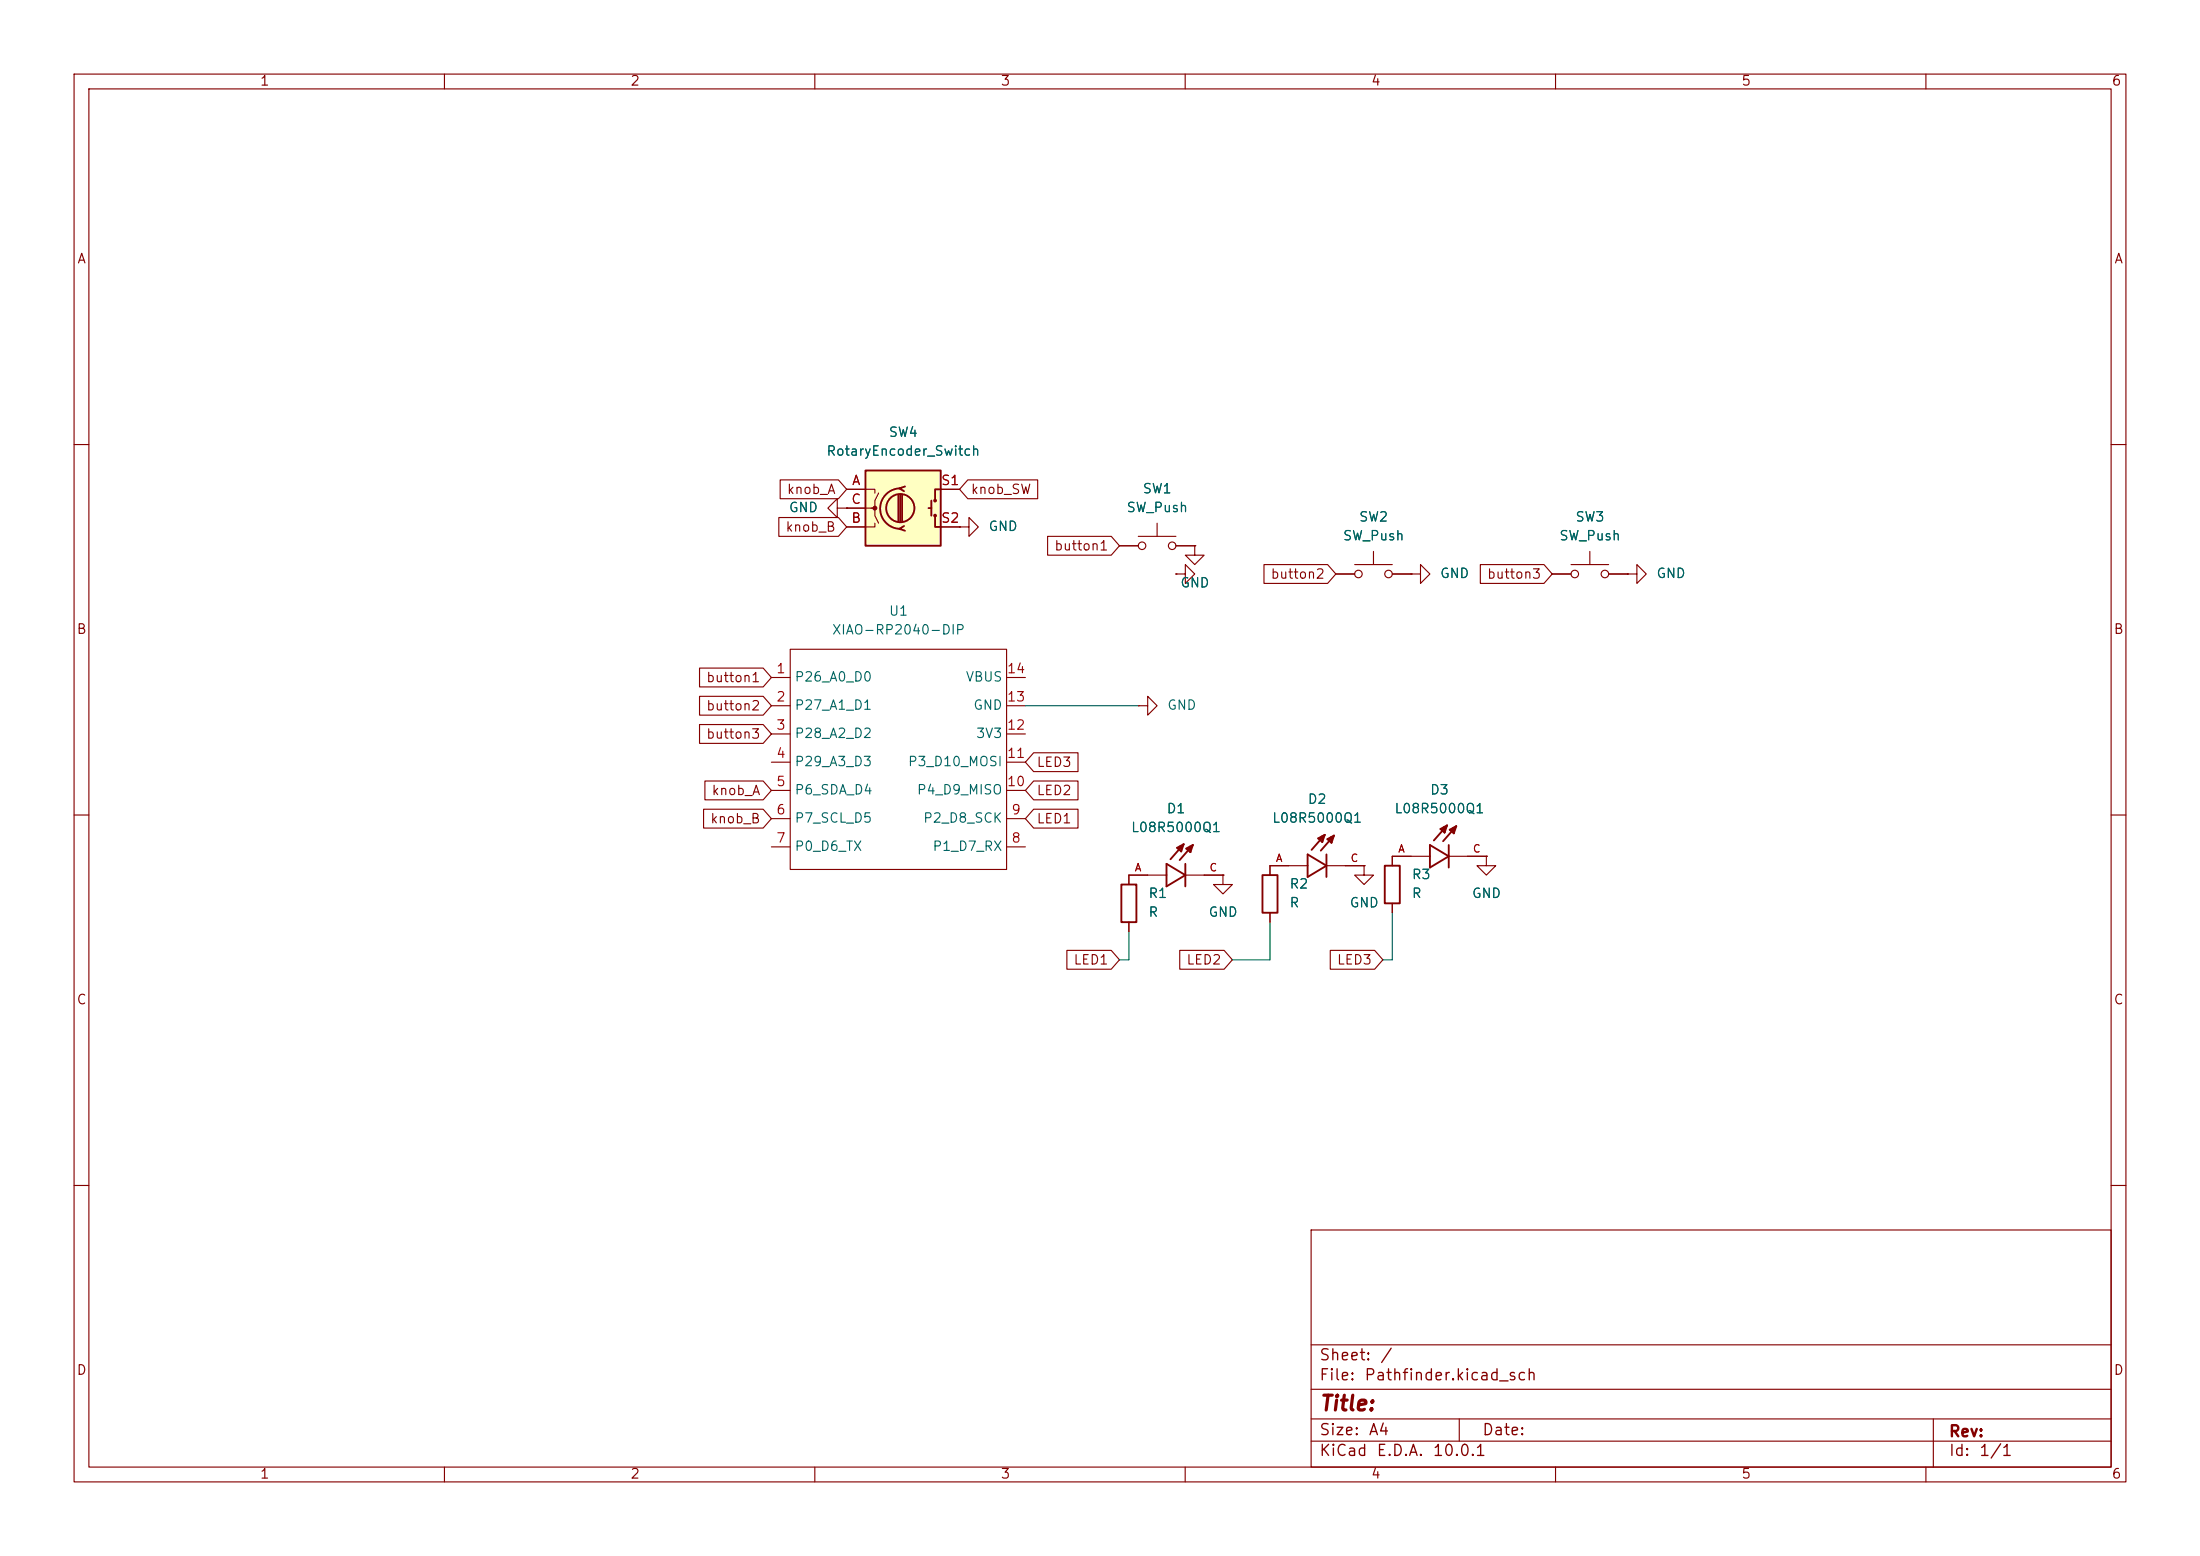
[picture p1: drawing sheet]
<svg xmlns="http://www.w3.org/2000/svg" width="297mm" height="210mm" viewBox="0 0 297 210" stroke-linecap="round" stroke-linejoin="round" font-family="sans-serif">
<g fill="none" stroke="#840000" stroke-width=".15">
<path d="M10 10h277v190h-277zM12 12h273v186h-273zM60 10v2M110 10v2M160 10v2M210 10v2M260 10v2M10 60h2M158.7 77.5h1.3v-1.3l1.3 1.3-1.3 1.2v-1.2M158.7 77.5h.1M161.3 73.7v1.2h1.3l-1.3 1.3-1.3-1.3h1.3M161.3 73.7h.1"/>
<path d="M219.7 77.5h1.3v-1.3l1.2 1.3-1.2 1.2v-1.2M219.7 77.5h.1M285 60h2M153.7 95.3h1.2v-1.3l1.3 1.3-1.3 1.2v-1.2M153.7 95.3h.1M10 110h2M157.5 118.1h-5.1v1.3M160 118.1h5.1M165.1 118.1v1.3h1.3l-1.3 1.3-1.3-1.3h1.3M165.1 118.1h.1M285 110h2M152.4 124.5v1.2"/>
<path d="M10 160h2M177 166h108v32h-108zM285 160h2M60 198v2M110 198v2M160 198v2M177 194.5h108M177 191.5h108M177 187.5h108M177 181.5h108M197 191.5v3M210 198v2"/>
<path d="M260 198v2M261 191.5v6.5"/>
</g>
<g fill="none" stroke="#840000" stroke-width=".25">
<path d="M151.4 119.4h2v5.1h-2zM157.5 116.6l2.5 1.5-2.5 1.5zM159.3 114.4l-.2 .1M159.4 114.2h.1v.7M159.8 113.9l-.9 .5 .6 .5M159.8 113.9l-1.8 2.1M159.8 113.9l-.3 1M160 116.6v3M160.6 114.5l-.3 .1M160.6 114.3h.1v.7M161 114l-.9 .5 .6 .5M161 114l-1.7 2.1"/>
<path d="M161 114l-.3 1"/>
</g>
<path d="M116.8 63.5h10.2v10.2h-10.2z" fill="#ffffc2"/>
<g fill="none" stroke="#840000" stroke-width=".25">
<path d="M116.8 63.5h10.2v10.2h-10.2zM121.3 66.8v3.6M121.5 65.9a2.73 2.73 0 0 0-2.7 2.7 2.73 2.73 0 0 0 2.7 2.8M121.5 66.8v3.6M121.8 66.8v3.6M122 71l-.6 .4 .8 .2M122.2 65.7l-.8 .2 .6 .4M125.3 68.6h.4M125.7 67.6v2M126.2 69.6v1.5h.8M127 66h-.8v1.6M170.4 118.1h2.1v5.1h-2.1z"/>
<path d="M176.5 115.3l2.6 1.5-2.6 1.6zM178.4 113.1l-.3 .1M178.4 112.9h.1v.7M178.8 112.7l-.8 .5 .5 .4M178.8 112.7l-1.7 2M178.8 112.7l-.3 .9M179.1 115.3v3.1M179.6 113.2l-.2 .1M179.7 113h.1v.7M180.1 112.8l-.9 .5 .6 .4M180.1 112.8l-1.8 2M180.1 112.8l-.3 .9"/>
<path d="M186.9 116.8h2.1v5.1h-2.1zM193 114l2.6 1.6-2.6 1.5zM194.9 111.8l-.3 .2M194.9 111.6h.1v.8M195.4 111.4l-.9 .5 .5 .5M195.4 111.4l-1.8 2M195.4 111.4l-.4 1M195.6 114v3.1M196.1 111.9l-.2 .2M196.2 111.7h.1v.8M196.6 111.5l-.9 .5 .6 .5M196.6 111.5l-1.8 2"/>
<path d="M196.6 111.5l-.3 1"/>
<circle cx="121.5" cy="68.6" r="1.9"/>
<circle cx="126.2" cy="69.6" r=".13"/>
<circle cx="126.2" cy="67.6" r=".13"/>
</g>
<g fill="none" stroke="#840000" stroke-width=".15">
<path d="M105.1 69.8h8.1l1.1 1.3-1.1 1.3h-8.1zM105.3 64.8h7.9l1.1 1.2-1.1 1.3h-7.9zM113 68.6v-1.3l-1.2 1.3 1.2 1.3v-1.3h1.3M114.3 66h3.8v.5M114.3 68.6h3.8v1l.5 1M114.3 68.6h.1M118.1 70.6v.5h-3.8M118.6 66.5l-.5 1.1v1h-.5M127 66h2.5M127 71.1h2.5M129.5 71.1h1.3v-1.2l1.3 1.2-1.3 1.3v-1.3M129.5 71.1h.1"/>
<path d="M130.7 64.8h9.4v2.5h-9.4l-1.2-1.3zM141.4 72.4h8.6l1.1 1.3-1.1 1.2h-8.6zM151.1 73.7h2.6M153.7 72.4h5M156.2 70.6v1.8M158.7 77.5h.1M158.7 73.7h2.6M161.3 73.7h.1M170.6 76.2h8.6l1.1 1.3-1.1 1.2h-8.6zM180.3 77.5h2.6M182.9 76.2h5.1M185.4 74.4v1.8"/>
<path d="M188 77.5h2.5M190.5 77.5h1.3v-1.3l1.2 1.3-1.2 1.2v-1.2M190.5 77.5h.1M199.8 76.2h8.6l1.1 1.3-1.1 1.2h-8.6zM209.5 77.5h2.6M212.1 76.2h5.1M214.6 74.4v1.8M217.2 77.5h2.5M219.7 77.5h.1M94.4 90.2h8.6l1.1 1.2-1.1 1.3h-8.6zM94.4 94h8.6l1.1 1.3-1.1 1.2h-8.6zM94.4 97.8h8.6l1.1 1.3-1.1 1.2h-8.6z"/>
<path d="M104.1 91.4h2.6M104.1 95.3h2.6M104.1 99.1h2.6M106.7 87.6h29.2v29.7h-29.2zM135.9 91.4h2.5M135.9 95.3h2.5M135.9 99.1h2.5M95 109.2h8l1.1 1.3-1.1 1.3h-8zM95.2 105.4h7.8l1.1 1.3-1.1 1.3h-7.8zM104.1 102.9h2.6M104.1 106.7h2.6M104.1 110.5h2.6"/>
<path d="M104.1 114.3h2.6M135.9 102.9h2.5M135.9 106.7h2.5M135.9 110.5h2.5M135.9 114.3h2.5M139.5 109.2h6v2.6h-6l-1.1-1.3zM139.5 101.6h6v2.5h-6l-1.1-1.2zM139.5 105.4h6v2.6h-6l-1.1-1.3zM154.9 118.1h-2.5v1.3M162.6 118.1h2.5M165.1 118.1h.1M176.5 116.8h-5.1v1.3"/>
<path d="M179.1 116.8h5M184.1 116.8v1.3h1.3l-1.3 1.3-1.2-1.3h1.2M184.1 116.8h.1M193 115.6h-5v1.2M195.6 115.6h5.1M200.7 115.6v1.2h1.2l-1.2 1.3-1.3-1.3h1.3M200.7 115.6h.1M144 128.3h6l1.1 1.2-1.1 1.3h-6zM152.4 124.5v1.2M159.3 128.3h6l1.1 1.2-1.1 1.3h-6zM171.4 123.2v1.3M179.6 128.3h6l1.1 1.2-1.1 1.3h-6z"/>
<path d="M188 121.9v1.3"/>
<circle cx="154.2" cy="73.7" r=".51"/>
<circle cx="158.2" cy="73.7" r=".51"/>
<circle cx="183.4" cy="77.5" r=".51"/>
<circle cx="187.5" cy="77.5" r=".51"/>
<circle cx="212.6" cy="77.5" r=".51"/>
<circle cx="216.7" cy="77.5" r=".51"/>
</g>
<circle cx="118.1" cy="68.6" r=".25" fill="#840000" stroke="#840000" stroke-width=".15"/>
<path d="M138.4 95.3h15.3M152.4 125.7v3.8h-1.3M171.4 124.5v5h-5M188 123.2v6.3h-1.3" fill="none" stroke="#009600" stroke-width=".15"/>
<text font-size="2" fill="#840000" x="178" y="190.9">Title:</text>
<g font-size="1.5" fill="#840000">
<text x="178" y="184">Sheet:</text>
<text x="186.2" y="184">/</text>
<text x="178" y="186.7">File:</text>
<text x="184.1" y="186.7">Pathfinder.kicad_sch</text>
<text x="178" y="196.9">KiCad</text>
<text x="178" y="194.1">Size:</text>
<text x="184.7" y="194.1">A4</text>
<text x="185.7" y="196.9">E.D.A.</text>
<text x="193.3" y="196.9">10.0.1</text>
<text x="200" y="194.1">Date:</text>
<text x="263" y="194.3">Rev:</text>
<text x="263" y="196.9">Id:</text>
<text x="267.1" y="196.9">1/1</text>
</g>
<g font-size="1.3" fill="#840000">
<text x="35" y="11.9">1</text>
<text x="85" y="11.9">2</text>
<text x="135" y="11.9">3</text>
<text x="185" y="11.9">4</text>
<text x="235" y="11.9">5</text>
<text x="285" y="11.9">6</text>
<text x="10.3" y="35.9">A</text>
<text x="285.3" y="35.9">A</text>
<text x="106.1" y="67">knob_A</text>
<text x="131" y="67">knob_SW</text>
<text x="106" y="72.1">knob_B</text>
<text x="142.2" y="74.6">button1</text>
<text x="171.5" y="78.4">button2</text>
<text x="200.7" y="78.4">button3</text>
<text x="10.3" y="85.9">B</text>
<text x="285.3" y="85.9">B</text>
<text x="95.3" y="92.4">button1</text>
<text x="95.3" y="96.2">button2</text>
<text x="95.3" y="100">button3</text>
<text x="96" y="107.6">knob_A</text>
<text x="139.9" y="103.8">LED3</text>
<text x="139.9" y="107.6">LED2</text>
<text x="95.8" y="111.4">knob_B</text>
<text x="139.9" y="111.4">LED1</text>
<text x="144.8" y="130.5">LED1</text>
<text x="160.1" y="130.5">LED2</text>
<text x="180.4" y="130.5">LED3</text>
<text x="10.3" y="135.9">C</text>
<text x="285.3" y="135.9">C</text>
<text x="10.3" y="185.9">D</text>
<text x="285.3" y="185.9">D</text>
<text x="35" y="199.9">1</text>
<text x="85" y="199.9">2</text>
<text x="135" y="199.9">3</text>
<text x="185" y="199.9">4</text>
<text x="235" y="199.9">5</text>
<text x="285" y="199.9">6</text>
</g>
<g font-size="1.3" fill="#006464">
<text x="119.9" y="59.3">SW4</text>
<text x="111.5" y="61.8">RotaryEncoder_Switch</text>
<text x="106.4" y="69.4">GND</text>
<text x="133.4" y="72">GND</text>
<text x="152" y="69.4">SW_Push</text>
<text x="154.2" y="66.9">SW1</text>
<text x="183.4" y="70.7">SW2</text>
<text x="212.6" y="70.7">SW3</text>
<text x="181.2" y="73.3">SW_Push</text>
<text x="210.4" y="73.3">SW_Push</text>
<text x="119.9" y="83.4">U1</text>
<text x="159.3" y="79.6">GND</text>
<text x="194.3" y="78.3">GND</text>
<text x="223.5" y="78.3">GND</text>
<text x="112.2" y="86">XIAO-RP2040-DIP</text>
<text x="107.2" y="92.3">P26_A0_D0</text>
<text x="130.3" y="92.3">VBUS</text>
<text x="107.2" y="96.1">P27_A1_D1</text>
<text x="107.2" y="99.9">P28_A2_D2</text>
<text x="131.3" y="96.1">GND</text>
<text x="131.7" y="99.9">3V3</text>
<text x="157.5" y="96.1">GND</text>
<text x="107.2" y="103.7">P29_A3_D3</text>
<text x="107.2" y="107.5">P6_SDA_D4</text>
<text x="122.5" y="103.7">P3_D10_MOSI</text>
<text x="123.7" y="107.5">P4_D9_MISO</text>
<text x="193" y="107.5">D3</text>
<text x="107.2" y="111.4">P7_SCL_D5</text>
<text x="124.5" y="111.4">P2_D8_SCK</text>
<text x="152.6" y="112.6">L08R5000Q1</text>
<text x="157.4" y="110.1">D1</text>
<text x="171.7" y="111.4">L08R5000Q1</text>
<text x="176.5" y="108.8">D2</text>
<text x="188.2" y="110.1">L08R5000Q1</text>
<text x="107.2" y="115.2">P0_D6_TX</text>
<text x="125.8" y="115.2">P1_D7_RX</text>
<text x="190.5" y="119">R3</text>
<text x="154.9" y="121.5">R1</text>
<text x="154.9" y="124.1">R</text>
<text x="163.1" y="124.1">GND</text>
<text x="174" y="120.2">R2</text>
<text x="174" y="122.8">R</text>
<text x="182.1" y="122.8">GND</text>
<text x="190.5" y="121.5">R</text>
<text x="198.6" y="121.5">GND</text>
</g>
<g font-size="1.3" fill="#a90000">
<text x="114.9" y="65.8">A</text>
<text x="127" y="65.8">S1</text>
<text x="114.8" y="70.9">B</text>
<text x="114.8" y="68.3">C</text>
<text x="127" y="70.9">S2</text>
<text x="104.7" y="91.2">1</text>
<text x="104.7" y="95">2</text>
<text x="135.8" y="95">13</text>
<text x="135.8" y="91.2">14</text>
<text x="104.7" y="98.8">3</text>
<text x="135.8" y="98.8">12</text>
<text x="104.7" y="102.6">4</text>
<text x="104.7" y="106.4">5</text>
<text x="135.8" y="106.4">10</text>
<text x="135.8" y="102.6">11</text>
<text x="104.7" y="110.2">6</text>
<text x="136.5" y="110.2">9</text>
<text x="104.7" y="114">7</text>
<text x="136.5" y="114">8</text>
</g>
<g font-size="1" fill="#a90000">
<text x="153.1" y="117.9">A</text>
<text x="163.2" y="117.9">C</text>
<text x="172.2" y="116.6">A</text>
<text x="182.2" y="116.6">C</text>
<text x="188.7" y="115.3">A</text>
<text x="198.8" y="115.3">C</text>
</g>
</svg>
